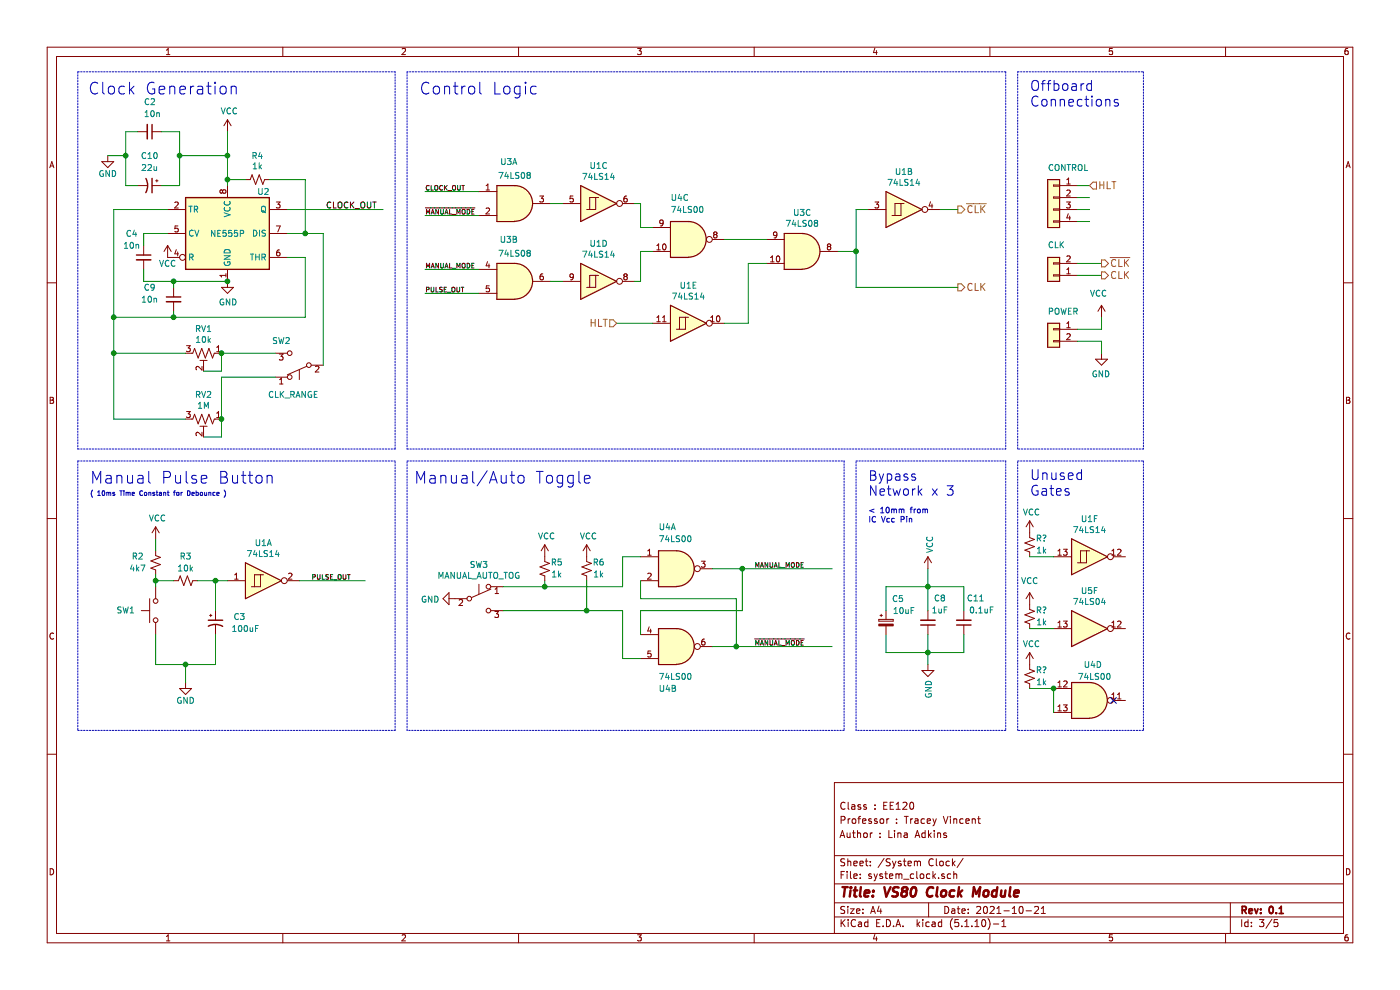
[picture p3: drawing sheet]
EESchema Schematic File Version 4
EELAYER 30 0
EELAYER END
$Descr A4 11693 8268
encoding utf-8
Sheet 3 5
Title "VS80 Clock Module"
Date "2021-10-21"
Rev "0.1"
Comp ""
Comment1 "Author : Lina Adkins"
Comment2 "Professor : Tracey Vincent"
Comment3 "Class : EE120"
Comment4 ""
$EndDescr
$Comp
L power:VCC #PWR?
U 1 1
P 1900 1100
AR Path="/617249B5" Ref="#PWR?"  Part="1" 
AR Path="/616DC266/617249B5" Ref="#PWR016"  Part="1" 
F 0 "#PWR016" H 1900 950 50  0001 C CNN
F 1 "VCC" H 1915 1273 50  0000 C CNN
F 2 "" H 1900 1100 50  0001 C CNN
F 3 "" H 1900 1100 50  0001 C CNN
	1    1900 1100
	1    0    0    -1  
$EndComp
$Comp
L Device:R_Small_US R?
U 1 1
P 2150 1500
AR Path="/617249BC" Ref="R?"  Part="1" 
AR Path="/616DC266/617249BC" Ref="R4"  Part="1" 
F 0 "R4" V 1950 1500 50  0000 C CNN
F 1 "1k" V 2036 1500 50  0000 C CNN
F 2 "" H 2150 1500 50  0001 C CNN
F 3 "~" H 2150 1500 50  0001 C CNN
	1    2150 1500
	0    1    1    0   
$EndComp
Wire Wire Line
	2050 1500 1900 1500
Wire Wire Line
	2250 1500 2550 1500
Wire Wire Line
	2550 1950 2400 1950
$Comp
L Device:R_POT_TRIM_US RV?
U 1 1
P 1700 2950
AR Path="/617249CF" Ref="RV?"  Part="1" 
AR Path="/616DC266/617249CF" Ref="RV1"  Part="1" 
F 0 "RV1" V 1495 2950 50  0000 C CNN
F 1 "10k" V 1586 2950 50  0000 C CNN
F 2 "" H 1700 2950 50  0001 C CNN
F 3 "~" H 1700 2950 50  0001 C CNN
	1    1700 2950
	0    1    1    0   
$EndComp
$Comp
L Device:R_POT_TRIM_US RV?
U 1 1
P 1700 3500
AR Path="/617249D5" Ref="RV?"  Part="1" 
AR Path="/616DC266/617249D5" Ref="RV2"  Part="1" 
F 0 "RV2" V 1495 3500 50  0000 C CNN
F 1 "1M" V 1586 3500 50  0000 C CNN
F 2 "" H 1700 3500 50  0001 C CNN
F 3 "~" H 1700 3500 50  0001 C CNN
	1    1700 3500
	0    1    1    0   
$EndComp
Wire Wire Line
	1850 2950 1850 3100
Wire Wire Line
	1850 3100 1700 3100
Wire Wire Line
	1850 3500 1850 3650
$Comp
L 74xx:74LS00 U?
U 2 1
P 5650 5400
AR Path="/617249E2" Ref="U?"  Part="2" 
AR Path="/616DC266/617249E2" Ref="U4"  Part="2" 
F 0 "U4" H 5500 5050 50  0000 L CNN
F 1 "74LS00" H 5500 5150 50  0000 L CNN
F 2 "" H 5650 5400 50  0001 C CNN
F 3 "http://www.ti.com/lit/gpn/sn74ls00" H 5650 5400 50  0001 C CNN
	2    5650 5400
	1    0    0    -1  
$EndComp
$Comp
L 74xx:74LS00 U?
U 1 1
P 5650 4750
AR Path="/617249E8" Ref="U?"  Part="1" 
AR Path="/616DC266/617249E8" Ref="U4"  Part="1" 
F 0 "U4" H 5500 5100 50  0000 L CNN
F 1 "74LS00" H 5500 5000 50  0000 L CNN
F 2 "" H 5650 4750 50  0001 C CNN
F 3 "http://www.ti.com/lit/gpn/sn74ls00" H 5650 4750 50  0001 C CNN
	1    5650 4750
	1    0    0    -1  
$EndComp
Wire Wire Line
	5950 4750 6200 4750
Wire Wire Line
	5350 5100 5350 5300
Wire Wire Line
	5350 4850 5350 5000
Wire Wire Line
	2300 2950 1850 2950
Connection ~ 1850 2950
Wire Wire Line
	2300 3150 1850 3150
Wire Wire Line
	1850 3150 1850 3500
Connection ~ 1850 3500
$Comp
L Switch:SW_Push_SPDT SW?
U 1 1
P 4000 5000
AR Path="/61724A2A" Ref="SW?"  Part="1" 
AR Path="/616DC266/61724A2A" Ref="SW3"  Part="1" 
F 0 "SW3" H 4000 5285 50  0000 C CNN
F 1 "MANUAL_AUTO_TOG" H 4000 5194 50  0000 C CNN
F 2 "" H 4000 5000 50  0001 C CNN
F 3 "~" H 4000 5000 50  0001 C CNN
	1    4000 5000
	1    0    0    -1  
$EndComp
$Comp
L Device:R_Small_US R?
U 1 1
P 4550 4750
AR Path="/61724A30" Ref="R?"  Part="1" 
AR Path="/616DC266/61724A30" Ref="R5"  Part="1" 
F 0 "R5" H 4450 4700 50  0000 C CNN
F 1 "1k" H 4450 4800 50  0000 C CNN
F 2 "" H 4550 4750 50  0001 C CNN
F 3 "~" H 4550 4750 50  0001 C CNN
	1    4550 4750
	-1   0    0    1   
$EndComp
$Comp
L Device:R_Small_US R?
U 1 1
P 4900 4750
AR Path="/61724A36" Ref="R?"  Part="1" 
AR Path="/616DC266/61724A36" Ref="R6"  Part="1" 
F 0 "R6" H 4800 4700 50  0000 C CNN
F 1 "1k" H 4800 4800 50  0000 C CNN
F 2 "" H 4900 4750 50  0001 C CNN
F 3 "~" H 4900 4750 50  0001 C CNN
	1    4900 4750
	-1   0    0    1   
$EndComp
$Comp
L power:VCC #PWR?
U 1 1
P 4550 4650
AR Path="/61724A3C" Ref="#PWR?"  Part="1" 
AR Path="/616DC266/61724A3C" Ref="#PWR020"  Part="1" 
F 0 "#PWR020" H 4550 4500 50  0001 C CNN
F 1 "VCC" H 4565 4823 50  0000 C CNN
F 2 "" H 4550 4650 50  0001 C CNN
F 3 "" H 4550 4650 50  0001 C CNN
	1    4550 4650
	1    0    0    -1  
$EndComp
$Comp
L power:VCC #PWR?
U 1 1
P 4900 4650
AR Path="/61724A42" Ref="#PWR?"  Part="1" 
AR Path="/616DC266/61724A42" Ref="#PWR022"  Part="1" 
F 0 "#PWR022" H 4900 4500 50  0001 C CNN
F 1 "VCC" H 4915 4823 50  0000 C CNN
F 2 "" H 4900 4650 50  0001 C CNN
F 3 "" H 4900 4650 50  0001 C CNN
	1    4900 4650
	1    0    0    -1  
$EndComp
Wire Wire Line
	4200 4900 4550 4900
Wire Wire Line
	4550 4900 4550 4850
Wire Wire Line
	4900 4850 4900 5100
Wire Wire Line
	4900 5100 4200 5100
Wire Wire Line
	4900 5100 5200 5100
Wire Wire Line
	5200 5100 5200 5500
Connection ~ 4900 5100
Wire Wire Line
	4550 4900 5200 4900
Connection ~ 4550 4900
Wire Wire Line
	5200 4900 5200 4650
$Comp
L power:GND #PWR?
U 1 1
P 3800 5000
AR Path="/61724A52" Ref="#PWR?"  Part="1" 
AR Path="/616DC266/61724A52" Ref="#PWR018"  Part="1" 
F 0 "#PWR018" H 3800 4750 50  0001 C CNN
F 1 "GND" V 3805 4872 50  0000 R CNN
F 2 "" H 3800 5000 50  0001 C CNN
F 3 "" H 3800 5000 50  0001 C CNN
	1    3800 5000
	0    1    1    0   
$EndComp
Text Label 3150 1750 2    50   ~ 0
CLOCK_OUT
Wire Wire Line
	5950 5400 6150 5400
Text Notes 2300 4050 2    98   ~ 0
Manual Pulse Button
Text Notes 2000 800  2    98   ~ 0
Clock Generation
Text Notes 4950 4050 2    98   ~ 0
Manual/Auto Toggle
$Comp
L 74xx:74LS00 U?
U 3 1
P 5750 2000
AR Path="/61744F9E" Ref="U?"  Part="3" 
AR Path="/616DC266/61744F9E" Ref="U4"  Part="3" 
F 0 "U4" H 5600 2350 50  0000 L CNN
F 1 "74LS00" H 5600 2250 50  0000 L CNN
F 2 "" H 5750 2000 50  0001 C CNN
F 3 "http://www.ti.com/lit/gpn/sn74ls00" H 5750 2000 50  0001 C CNN
	3    5750 2000
	1    0    0    -1  
$EndComp
$Comp
L 74xx:74LS00 U?
U 4 1
P 9100 5850
AR Path="/61744FA4" Ref="U?"  Part="4" 
AR Path="/616DC266/61744FA4" Ref="U4"  Part="4" 
F 0 "U4" H 9050 6150 50  0000 L CNN
F 1 "74LS00" H 9000 6050 50  0000 L CNN
F 2 "" H 9100 5850 50  0001 C CNN
F 3 "http://www.ti.com/lit/gpn/sn74ls00" H 9100 5850 50  0001 C CNN
	4    9100 5850
	1    0    0    -1  
$EndComp
NoConn ~ 9300 5850
$Comp
L 74xx:74LS14 U1
U 1 1
P 2200 4850
F 0 "U1" H 2200 5167 50  0000 C CNN
F 1 "74LS14" H 2200 5076 50  0000 C CNN
F 2 "" H 2200 4850 50  0001 C CNN
F 3 "http://www.ti.com/lit/gpn/sn74LS14" H 2200 4850 50  0001 C CNN
	1    2200 4850
	1    0    0    -1  
$EndComp
$Comp
L 74xx:74LS14 U1
U 2 1
P 7550 1750
F 0 "U1" H 7550 2067 50  0000 C CNN
F 1 "74LS14" H 7550 1976 50  0000 C CNN
F 2 "" H 7550 1750 50  0001 C CNN
F 3 "http://www.ti.com/lit/gpn/sn74LS14" H 7550 1750 50  0001 C CNN
	2    7550 1750
	1    0    0    -1  
$EndComp
$Comp
L 74xx:74LS14 U1
U 3 1
P 5000 1700
F 0 "U1" H 5000 2017 50  0000 C CNN
F 1 "74LS14" H 5000 1926 50  0000 C CNN
F 2 "" H 5000 1700 50  0001 C CNN
F 3 "http://www.ti.com/lit/gpn/sn74LS14" H 5000 1700 50  0001 C CNN
	3    5000 1700
	1    0    0    -1  
$EndComp
$Comp
L 74xx:74LS14 U1
U 4 1
P 5000 2350
F 0 "U1" H 5000 2667 50  0000 C CNN
F 1 "74LS14" H 5000 2576 50  0000 C CNN
F 2 "" H 5000 2350 50  0001 C CNN
F 3 "http://www.ti.com/lit/gpn/sn74LS14" H 5000 2350 50  0001 C CNN
	4    5000 2350
	1    0    0    -1  
$EndComp
$Comp
L 74xx:74LS14 U1
U 5 1
P 5750 2700
F 0 "U1" H 5750 3017 50  0000 C CNN
F 1 "74LS14" H 5750 2926 50  0000 C CNN
F 2 "" H 5750 2700 50  0001 C CNN
F 3 "http://www.ti.com/lit/gpn/sn74LS14" H 5750 2700 50  0001 C CNN
	5    5750 2700
	1    0    0    -1  
$EndComp
$Comp
L 74xx:74LS14 U1
U 6 1
P 9100 4650
F 0 "U1" H 9100 4967 50  0000 C CNN
F 1 "74LS14" H 9100 4876 50  0000 C CNN
F 2 "" H 9100 4650 50  0001 C CNN
F 3 "http://www.ti.com/lit/gpn/sn74LS14" H 9100 4650 50  0001 C CNN
	6    9100 4650
	1    0    0    -1  
$EndComp
$Comp
L Switch:SW_Push SW?
U 1 1
P 1300 5100
AR Path="/617770A3" Ref="SW?"  Part="1" 
AR Path="/616DC266/617770A3" Ref="SW1"  Part="1" 
F 0 "SW1" V 1300 5350 50  0000 C CNN
F 1 "Clock Pulse" H 1300 5294 50  0001 C CNN
F 2 "" H 1300 5300 50  0001 C CNN
F 3 "~" H 1300 5300 50  0001 C CNN
	1    1300 5100
	0    -1   -1   0   
$EndComp
$Comp
L Device:R_Small_US R?
U 1 1
P 1300 4700
AR Path="/61777C3F" Ref="R?"  Part="1" 
AR Path="/616DC266/61777C3F" Ref="R2"  Part="1" 
F 0 "R2" H 1450 4650 50  0000 C CNN
F 1 "4k7" H 1450 4750 50  0000 C CNN
F 2 "" H 1300 4700 50  0001 C CNN
F 3 "~" H 1300 4700 50  0001 C CNN
	1    1300 4700
	-1   0    0    1   
$EndComp
$Comp
L power:VCC #PWR?
U 1 1
P 1300 4500
AR Path="/61778624" Ref="#PWR?"  Part="1" 
AR Path="/616DC266/61778624" Ref="#PWR08"  Part="1" 
F 0 "#PWR08" H 1300 4350 50  0001 C CNN
F 1 "VCC" H 1315 4673 50  0000 C CNN
F 2 "" H 1300 4500 50  0001 C CNN
F 3 "" H 1300 4500 50  0001 C CNN
	1    1300 4500
	1    0    0    -1  
$EndComp
Wire Wire Line
	1300 4500 1300 4600
Wire Wire Line
	1300 4800 1300 4850
$Comp
L Device:R_Small_US R?
U 1 1
P 1550 4850
AR Path="/61780404" Ref="R?"  Part="1" 
AR Path="/616DC266/61780404" Ref="R3"  Part="1" 
F 0 "R3" V 1750 4850 50  0000 C CNN
F 1 "10k" V 1650 4850 50  0000 C CNN
F 2 "" H 1550 4850 50  0001 C CNN
F 3 "~" H 1550 4850 50  0001 C CNN
	1    1550 4850
	0    -1   -1   0   
$EndComp
Wire Wire Line
	1300 4850 1450 4850
Connection ~ 1300 4850
Wire Wire Line
	1300 4850 1300 4900
Wire Wire Line
	1650 4850 1800 4850
Wire Wire Line
	1300 5300 1300 5550
$Comp
L power:GND #PWR?
U 1 1
P 1550 5700
AR Path="/61790971" Ref="#PWR?"  Part="1" 
AR Path="/616DC266/61790971" Ref="#PWR010"  Part="1" 
F 0 "#PWR010" H 1550 5450 50  0001 C CNN
F 1 "GND" H 1550 5550 50  0000 C CNN
F 2 "" H 1550 5700 50  0001 C CNN
F 3 "" H 1550 5700 50  0001 C CNN
	1    1550 5700
	1    0    0    -1  
$EndComp
Wire Wire Line
	1800 5550 1800 5300
Connection ~ 1800 4850
Wire Wire Line
	1800 4850 1900 4850
$Comp
L Device:CP1_Small C?
U 1 1
P 1800 5200
AR Path="/61795B58" Ref="C?"  Part="1" 
AR Path="/616DC266/61795B58" Ref="C3"  Part="1" 
F 0 "C3" H 2000 5250 50  0000 C CNN
F 1 "100uF" H 2050 5150 50  0000 C CNN
F 2 "" H 1800 5200 50  0001 C CNN
F 3 "~" H 1800 5200 50  0001 C CNN
	1    1800 5200
	1    0    0    -1  
$EndComp
Wire Wire Line
	1800 5100 1800 4850
Text Label 2600 4850 0    39   ~ 0
PULSE_OUT
Wire Wire Line
	2500 4850 3050 4850
Wire Wire Line
	1550 5700 1550 5550
Wire Wire Line
	1300 5550 1550 5550
Connection ~ 1550 5550
Wire Wire Line
	1550 5550 1800 5550
Text Notes 750  4150 0    39   ~ 0
( 10ms Time Constant for Debounce )
Wire Notes Line
	650  3850 650  6100
Wire Wire Line
	2400 2150 2550 2150
Text Label 3550 1600 0    39   ~ 0
CLOCK_OUT
$Comp
L power:GND #PWR015
U 1 1
P 1900 2350
F 0 "#PWR015" H 1900 2100 50  0001 C CNN
F 1 "GND" H 1905 2177 50  0000 C CNN
F 2 "" H 1900 2350 50  0001 C CNN
F 3 "" H 1900 2350 50  0001 C CNN
	1    1900 2350
	1    0    0    -1  
$EndComp
$Comp
L power:VCC #PWR?
U 1 1
P 1400 2150
AR Path="/618108EA" Ref="#PWR?"  Part="1" 
AR Path="/616DC266/618108EA" Ref="#PWR011"  Part="1" 
F 0 "#PWR011" H 1400 2000 50  0001 C CNN
F 1 "VCC" H 1400 2100 50  0000 C CNN
F 2 "" H 1400 2150 50  0001 C CNN
F 3 "" H 1400 2150 50  0001 C CNN
	1    1400 2150
	1    0    0    -1  
$EndComp
Wire Wire Line
	1400 1950 1200 1950
Wire Wire Line
	1200 1950 1200 2050
$Comp
L Device:C_Small C?
U 1 1
P 1200 2150
AR Path="/617DD9E7" Ref="C?"  Part="1" 
AR Path="/616DC266/617DD9E7" Ref="C4"  Part="1" 
F 0 "C4" H 1100 2350 50  0000 C CNN
F 1 "10n" H 1100 2250 50  0000 C CNN
F 2 "" H 1200 2150 50  0001 C CNN
F 3 "~" H 1200 2150 50  0001 C CNN
	1    1200 2150
	1    0    0    -1  
$EndComp
Wire Wire Line
	1200 2250 1200 2350
Connection ~ 1900 1500
Wire Wire Line
	1900 1500 1900 1550
Wire Wire Line
	2550 1500 2550 1950
Wire Wire Line
	950  1750 1400 1750
$Comp
L Device:C_Small C?
U 1 1
P 1450 2500
AR Path="/6183C0A8" Ref="C?"  Part="1" 
AR Path="/616DC266/6183C0A8" Ref="C9"  Part="1" 
F 0 "C9" H 1250 2600 50  0000 C CNN
F 1 "10n" H 1250 2500 50  0000 C CNN
F 2 "" H 1450 2500 50  0001 C CNN
F 3 "~" H 1450 2500 50  0001 C CNN
	1    1450 2500
	1    0    0    -1  
$EndComp
Wire Wire Line
	2550 2150 2550 2650
Wire Wire Line
	1200 2350 1450 2350
Wire Wire Line
	950  2650 1450 2650
Wire Wire Line
	1450 2350 1450 2400
Connection ~ 1450 2350
Wire Wire Line
	1450 2350 1900 2350
Wire Wire Line
	1450 2600 1450 2650
Connection ~ 1450 2650
Wire Wire Line
	1450 2650 2550 2650
Wire Wire Line
	950  1750 950  2650
Wire Wire Line
	2550 1950 2700 1950
Wire Wire Line
	2700 1950 2700 3050
Connection ~ 2550 1950
$Comp
L Switch:SW_Push_SPDT SW?
U 1 1
P 2500 3050
AR Path="/61863573" Ref="SW?"  Part="1" 
AR Path="/616DC266/61863573" Ref="SW2"  Part="1" 
F 0 "SW2" H 2650 2850 50  0000 C CNN
F 1 "CLK_RANGE" H 2550 3300 50  0000 C CNN
F 2 "" H 2500 3050 50  0001 C CNN
F 3 "~" H 2500 3050 50  0001 C CNN
	1    2500 3050
	-1   0    0    1   
$EndComp
Wire Wire Line
	950  3500 950  2950
Wire Wire Line
	950  3500 1550 3500
Connection ~ 950  2650
Wire Wire Line
	950  2950 1550 2950
Connection ~ 950  2950
Wire Wire Line
	950  2950 950  2650
Wire Wire Line
	6150 5400 6150 5000
Wire Wire Line
	5350 5000 6150 5000
Wire Wire Line
	6200 4750 6200 5100
Wire Wire Line
	6200 5100 5350 5100
Connection ~ 6200 4750
Text Label 6300 4750 0    39   ~ 0
MANUAL_MODE
Wire Wire Line
	6200 4750 6950 4750
Wire Wire Line
	6150 5400 6950 5400
Connection ~ 6150 5400
Text Label 6300 5400 0    39   ~ 0
~MANUAL_MODE~
Text Label 3550 2250 0    39   ~ 0
MANUAL_MODE
Wire Wire Line
	4000 2250 3550 2250
Text Label 3550 2450 0    39   ~ 0
PULSE_OUT
Wire Notes Line
	3300 6100 3300 3850
$Comp
L 74xx:74LS08 U?
U 2 1
P 4300 2350
AR Path="/61724A9B" Ref="U?"  Part="3" 
AR Path="/616DC266/61724A9B" Ref="U3"  Part="2" 
F 0 "U3" H 4250 2700 50  0000 C CNN
F 1 "74LS08" H 4300 2584 50  0000 C CNN
F 2 "" H 4300 2350 50  0001 C CNN
F 3 "http://www.ti.com/lit/gpn/sn74LS08" H 4300 2350 50  0001 C CNN
	2    4300 2350
	1    0    0    -1  
$EndComp
Wire Wire Line
	4000 1600 3550 1600
Wire Wire Line
	4000 1800 3550 1800
Text Label 3550 1800 0    39   ~ 0
~MANUAL_MODE~
Wire Wire Line
	4000 2450 3550 2450
Wire Wire Line
	5150 2700 5450 2700
Wire Wire Line
	4600 2350 4700 2350
Wire Wire Line
	4600 1700 4700 1700
Wire Wire Line
	5300 1700 5350 1700
Wire Wire Line
	5350 1700 5350 1900
Wire Wire Line
	5350 1900 5450 1900
Wire Wire Line
	5300 2350 5350 2350
Wire Wire Line
	5350 2350 5350 2100
Wire Wire Line
	5350 2100 5450 2100
Wire Wire Line
	6050 2000 6400 2000
Wire Wire Line
	6050 2700 6250 2700
Wire Wire Line
	6250 2700 6250 2200
Wire Wire Line
	6250 2200 6400 2200
Text Notes 4500 800  2    98   ~ 0
Control Logic
Text HLabel 5150 2700 0    59   Input ~ 0
HLT
Wire Wire Line
	5200 4650 5350 4650
Wire Wire Line
	5200 5500 5350 5500
Wire Wire Line
	1850 3650 1700 3650
Wire Wire Line
	7000 2100 7150 2100
Wire Wire Line
	7150 2100 7150 1750
Wire Wire Line
	7150 2100 7150 2400
Connection ~ 7150 2100
Wire Wire Line
	7850 1750 8000 1750
Wire Wire Line
	7150 1750 7250 1750
Wire Wire Line
	7150 2400 8000 2400
Wire Notes Line
	7050 3850 7050 6100
Wire Notes Line
	7050 6100 3400 6100
Wire Notes Line
	3400 6100 3400 3850
Wire Notes Line
	3400 3850 7050 3850
Wire Notes Line
	650  600  650  3750
Wire Notes Line
	650  3750 3300 3750
Wire Notes Line
	3300 3750 3300 600 
Wire Notes Line
	650  600  3300 600 
Wire Wire Line
	2400 1750 3200 1750
Wire Notes Line
	650  3850 3300 3850
Wire Notes Line
	650  6100 3300 6100
Wire Notes Line
	7150 3850 8400 3850
Wire Notes Line
	8400 3850 8400 6100
Wire Notes Line
	8400 6100 7150 6100
Text Notes 7250 4150 0    79   ~ 0
Bypass \nNetwork x 3
Wire Notes Line
	7150 6100 7150 3850
$Comp
L Device:C_Small C?
U 1 1
P 8050 5200
AR Path="/616D0223/61C47B2E" Ref="C?"  Part="1" 
AR Path="/616DC266/61C47B2E" Ref="C11"  Part="1" 
F 0 "C11" H 7950 5000 50  0000 C CNN
F 1 "0.1uF" H 7900 5100 50  0000 C CNN
F 2 "" H 8050 5200 50  0001 C CNN
F 3 "~" H 8050 5200 50  0001 C CNN
	1    8050 5200
	-1   0    0    1   
$EndComp
$Comp
L power:VCC #PWR?
U 1 1
P 7750 4750
AR Path="/616D0223/61C47B28" Ref="#PWR?"  Part="1" 
AR Path="/616DC266/61C47B28" Ref="#PWR017"  Part="1" 
F 0 "#PWR017" H 7750 4600 50  0001 C CNN
F 1 "VCC" V 7765 4877 50  0000 L CNN
F 2 "" H 7750 4750 50  0001 C CNN
F 3 "" H 7750 4750 50  0001 C CNN
	1    7750 4750
	1    0    0    -1  
$EndComp
$Comp
L power:GND #PWR?
U 1 1
P 7750 5550
AR Path="/616D0223/61C47B22" Ref="#PWR?"  Part="1" 
AR Path="/616DC266/61C47B22" Ref="#PWR019"  Part="1" 
F 0 "#PWR019" H 7750 5300 50  0001 C CNN
F 1 "GND" V 7755 5422 50  0000 R CNN
F 2 "" H 7750 5550 50  0001 C CNN
F 3 "" H 7750 5550 50  0001 C CNN
	1    7750 5550
	1    0    0    -1  
$EndComp
Text Notes 7250 4450 0    47   ~ 0
< 10mm from\nIC Vcc Pin\n\n
$Comp
L Device:CP_Small C?
U 1 1
P 7400 5200
AR Path="/616D0223/61C47B1B" Ref="C?"  Part="1" 
AR Path="/616DC266/61C47B1B" Ref="C5"  Part="1" 
F 0 "C5" H 7500 5400 50  0000 C CNN
F 1 "10uF" H 7550 5300 50  0000 C CNN
F 2 "" H 7400 5200 50  0001 C CNN
F 3 "~" H 7400 5200 50  0001 C CNN
	1    7400 5200
	1    0    0    -1  
$EndComp
$Comp
L Device:C_Small C?
U 1 1
P 7750 5200
AR Path="/616D0223/61C47B15" Ref="C?"  Part="1" 
AR Path="/616DC266/61C47B15" Ref="C8"  Part="1" 
F 0 "C8" H 7650 5000 50  0000 C CNN
F 1 "1uF" H 7650 5100 50  0000 C CNN
F 2 "" H 7750 5200 50  0001 C CNN
F 3 "~" H 7750 5200 50  0001 C CNN
	1    7750 5200
	-1   0    0    1   
$EndComp
Wire Wire Line
	7750 4750 7750 4900
Wire Wire Line
	7750 4900 7400 4900
Wire Wire Line
	7400 4900 7400 5100
Connection ~ 7750 4900
Wire Wire Line
	7750 4900 7750 5100
Wire Wire Line
	7750 4900 8050 4900
Wire Wire Line
	8050 4900 8050 5100
Wire Wire Line
	7400 5300 7400 5450
Wire Wire Line
	7400 5450 7750 5450
Wire Wire Line
	7750 5450 7750 5550
Wire Wire Line
	8050 5300 8050 5450
Wire Wire Line
	8050 5450 7750 5450
Connection ~ 7750 5450
Wire Wire Line
	7750 5300 7750 5450
$Comp
L 74xx:74LS08 U?
U 1 1
P 4300 1700
AR Path="/61724A93" Ref="U?"  Part="2" 
AR Path="/616DC266/61724A93" Ref="U3"  Part="1" 
F 0 "U3" H 4250 2050 50  0000 C CNN
F 1 "74LS08" H 4300 1934 50  0000 C CNN
F 2 "" H 4300 1700 50  0001 C CNN
F 3 "http://www.ti.com/lit/gpn/sn74LS08" H 4300 1700 50  0001 C CNN
	1    4300 1700
	1    0    0    -1  
$EndComp
$Comp
L 74xx:74LS08 U?
U 3 1
P 6700 2100
AR Path="/61744F74" Ref="U?"  Part="4" 
AR Path="/616DC266/61744F74" Ref="U3"  Part="3" 
F 0 "U3" H 6700 2425 50  0000 C CNN
F 1 "74LS08" H 6700 2334 50  0000 C CNN
F 2 "" H 6700 2100 50  0001 C CNN
F 3 "http://www.ti.com/lit/gpn/sn74LS08" H 6700 2100 50  0001 C CNN
	3    6700 2100
	1    0    0    -1  
$EndComp
Text HLabel 8000 2400 2    59   Output ~ 0
CLK
Text HLabel 8000 1750 2    59   Output ~ 0
~CLK~
Wire Notes Line
	3400 3750 8400 3750
Wire Notes Line
	8400 600  3400 600 
Wire Notes Line
	3400 600  3400 3750
Wire Notes Line
	8400 600  8400 3750
Wire Wire Line
	1900 1100 1900 1300
Connection ~ 1900 2350
Wire Wire Line
	1500 1550 1350 1550
Wire Wire Line
	1350 1100 1500 1100
Wire Wire Line
	1150 1100 1050 1100
Wire Wire Line
	900  1300 1050 1300
$Comp
L power:GND #PWR?
U 1 1
P 900 1300
AR Path="/6189A134" Ref="#PWR?"  Part="1" 
AR Path="/616DC266/6189A134" Ref="#PWR07"  Part="1" 
F 0 "#PWR07" H 900 1050 50  0001 C CNN
F 1 "GND" H 900 1150 50  0000 C CNN
F 2 "" H 900 1300 50  0001 C CNN
F 3 "" H 900 1300 50  0001 C CNN
	1    900  1300
	1    0    0    -1  
$EndComp
Wire Wire Line
	1050 1300 1050 1100
Connection ~ 1050 1300
$Comp
L Device:CP1_Small C?
U 1 1
P 1250 1550
AR Path="/6187ECCF" Ref="C?"  Part="1" 
AR Path="/616DC266/6187ECCF" Ref="C10"  Part="1" 
F 0 "C10" V 1000 1550 50  0000 C CNN
F 1 "22u" V 1100 1550 50  0000 C CNN
F 2 "" H 1250 1550 50  0001 C CNN
F 3 "~" H 1250 1550 50  0001 C CNN
	1    1250 1550
	0    1    1    0   
$EndComp
$Comp
L Device:C_Small C?
U 1 1
P 1250 1100
AR Path="/6187D180" Ref="C?"  Part="1" 
AR Path="/616DC266/6187D180" Ref="C2"  Part="1" 
F 0 "C2" V 1000 1050 50  0000 L CNN
F 1 "10n" V 1100 1050 50  0000 L CNN
F 2 "" H 1250 1100 50  0001 C CNN
F 3 "~" H 1250 1100 50  0001 C CNN
	1    1250 1100
	0    1    1    0   
$EndComp
$Comp
L Timer:NE555P U?
U 1 1
P 1900 1950
AR Path="/617249AF" Ref="U?"  Part="1" 
AR Path="/616DC266/617249AF" Ref="U2"  Part="1" 
F 0 "U2" H 2200 2300 50  0000 C CNN
F 1 "NE555P" H 1900 1950 50  0000 C CNN
F 2 "Package_DIP:DIP-8_W7.62mm" H 2550 1550 50  0001 C CNN
F 3 "http://www.ti.com/lit/ds/symlink/ne555.pdf" H 2750 1550 50  0001 C CNN
	1    1900 1950
	1    0    0    -1  
$EndComp
Wire Wire Line
	1500 1100 1500 1300
Wire Wire Line
	1500 1300 1900 1300
Connection ~ 1500 1300
Connection ~ 1900 1300
Wire Wire Line
	1900 1300 1900 1500
Wire Wire Line
	1050 1550 1150 1550
Wire Wire Line
	1050 1300 1050 1550
Wire Wire Line
	1500 1300 1500 1550
$Comp
L Connector_Generic:Conn_01x04 J?
U 1 1
P 8800 1650
AR Path="/616D0223/61CF8300" Ref="J?"  Part="1" 
AR Path="/616DC266/61CF8300" Ref="J?"  Part="1" 
F 0 "J?" V 9000 1800 50  0001 R CNN
F 1 "CONTROL" H 8850 1900 50  0000 R CNN
F 2 "" H 8800 1650 50  0001 C CNN
F 3 "~" H 8800 1650 50  0001 C CNN
	1    8800 1650
	-1   0    0    -1  
$EndComp
Wire Wire Line
	9100 1550 9000 1550
Wire Wire Line
	9000 1650 9100 1650
Wire Wire Line
	9100 1750 9000 1750
Wire Wire Line
	9100 1850 9000 1850
Wire Wire Line
	9200 2300 9000 2300
Wire Wire Line
	9200 2200 9000 2200
$Comp
L Connector_Generic:Conn_01x02 J?
U 1 1
P 8800 2300
AR Path="/616D0223/61CF8312" Ref="J?"  Part="1" 
AR Path="/616DC266/61CF8312" Ref="J?"  Part="1" 
F 0 "J?" V 9000 2350 50  0001 R CNN
F 1 "CLK" H 8850 2050 50  0000 R CNN
F 2 "" H 8800 2300 50  0001 C CNN
F 3 "~" H 8800 2300 50  0001 C CNN
	1    8800 2300
	-1   0    0    1   
$EndComp
Wire Wire Line
	9200 2750 9000 2750
Wire Wire Line
	9200 2850 9000 2850
$Comp
L Connector_Generic:Conn_01x02 J?
U 1 1
P 8800 2750
AR Path="/616D0223/61CF831C" Ref="J?"  Part="1" 
AR Path="/616DC266/61CF831C" Ref="J?"  Part="1" 
F 0 "J?" V 9000 2800 50  0001 R CNN
F 1 "POWER" H 8850 2900 50  0000 R CNN
F 2 "" H 8800 2750 50  0001 C CNN
F 3 "~" H 8800 2750 50  0001 C CNN
	1    8800 2750
	-1   0    0    -1  
$EndComp
Wire Wire Line
	9200 2850 9200 2950
$Comp
L power:GND #PWR?
U 1 1
P 9200 2950
AR Path="/616D0223/61CF8323" Ref="#PWR?"  Part="1" 
AR Path="/616DC266/61CF8323" Ref="#PWR?"  Part="1" 
F 0 "#PWR?" H 9200 2700 50  0001 C CNN
F 1 "GND" H 9205 2777 50  0000 C CNN
F 2 "" H 9200 2950 50  0001 C CNN
F 3 "" H 9200 2950 50  0001 C CNN
	1    9200 2950
	-1   0    0    -1  
$EndComp
Wire Wire Line
	9200 2750 9200 2650
$Comp
L power:VCC #PWR?
U 1 1
P 9200 2650
AR Path="/616D0223/61CF832A" Ref="#PWR?"  Part="1" 
AR Path="/616DC266/61CF832A" Ref="#PWR?"  Part="1" 
F 0 "#PWR?" H 9200 2500 50  0001 C CNN
F 1 "VCC" H 9150 2850 50  0000 L CNN
F 2 "" H 9200 2650 50  0001 C CNN
F 3 "" H 9200 2650 50  0001 C CNN
	1    9200 2650
	-1   0    0    -1  
$EndComp
Text HLabel 9200 2200 2    59   Output ~ 0
~CLK~
Text HLabel 9200 2300 2    59   Output ~ 0
CLK
Text HLabel 9100 1550 2    59   Input ~ 0
HLT
Wire Notes Line
	8500 3750 8500 600 
Wire Notes Line
	8500 600  9550 600 
Wire Notes Line
	9550 600  9550 3750
Wire Notes Line
	9550 3750 8500 3750
Wire Notes Line
	8500 3850 9550 3850
Wire Notes Line
	9550 3850 9550 6100
Wire Notes Line
	9550 6100 8500 6100
Wire Notes Line
	8500 6100 8500 3850
Text Notes 8600 900  0    83   ~ 0
Offboard\nConnections\n
Text Notes 8600 4150 0    83   ~ 0
Unused\nGates\n
$Comp
L Device:R_Small_US R?
U 1 1
P 8600 4550
AR Path="/61D5D76E" Ref="R?"  Part="1" 
AR Path="/616DC266/61D5D76E" Ref="R?"  Part="1" 
F 0 "R?" H 8500 4500 50  0000 C CNN
F 1 "1k" H 8500 4600 50  0000 C CNN
F 2 "" H 8600 4550 50  0001 C CNN
F 3 "~" H 8600 4550 50  0001 C CNN
	1    8600 4550
	-1   0    0    1   
$EndComp
$Comp
L Device:R_Small_US R?
U 1 1
P 8600 5650
AR Path="/61D60074" Ref="R?"  Part="1" 
AR Path="/616DC266/61D60074" Ref="R?"  Part="1" 
F 0 "R?" H 8500 5600 50  0000 C CNN
F 1 "1k" H 8500 5700 50  0000 C CNN
F 2 "" H 8600 5650 50  0001 C CNN
F 3 "~" H 8600 5650 50  0001 C CNN
	1    8600 5650
	-1   0    0    1   
$EndComp
Wire Wire Line
	8800 5750 8800 5950
Wire Wire Line
	8600 4650 8800 4650
$Comp
L power:VCC #PWR?
U 1 1
P 8600 5550
F 0 "#PWR?" H 8600 5400 50  0001 C CNN
F 1 "VCC" H 8615 5723 50  0000 C CNN
F 2 "" H 8600 5550 50  0001 C CNN
F 3 "" H 8600 5550 50  0001 C CNN
	1    8600 5550
	1    0    0    -1  
$EndComp
$Comp
L power:VCC #PWR?
U 1 1
P 8600 5050
F 0 "#PWR?" H 8600 4900 50  0001 C CNN
F 1 "VCC" H 8600 5250 50  0000 C CNN
F 2 "" H 8600 5050 50  0001 C CNN
F 3 "" H 8600 5050 50  0001 C CNN
	1    8600 5050
	1    0    0    -1  
$EndComp
$Comp
L power:VCC #PWR?
U 1 1
P 8600 4450
F 0 "#PWR?" H 8600 4300 50  0001 C CNN
F 1 "VCC" H 8615 4623 50  0000 C CNN
F 2 "" H 8600 4450 50  0001 C CNN
F 3 "" H 8600 4450 50  0001 C CNN
	1    8600 4450
	1    0    0    -1  
$EndComp
Wire Wire Line
	8600 5750 8800 5750
Connection ~ 8800 5750
Wire Wire Line
	8600 5250 8800 5250
$Comp
L Device:R_Small_US R?
U 1 1
P 8600 5150
AR Path="/61D5EBDD" Ref="R?"  Part="1" 
AR Path="/616DC266/61D5EBDD" Ref="R?"  Part="1" 
F 0 "R?" H 8500 5100 50  0000 C CNN
F 1 "1k" H 8500 5200 50  0000 C CNN
F 2 "" H 8600 5150 50  0001 C CNN
F 3 "~" H 8600 5150 50  0001 C CNN
	1    8600 5150
	-1   0    0    1   
$EndComp
$Comp
L 74xx:74LS04 U?
U 6 1
P 9100 5250
AR Path="/61744FB2" Ref="U?"  Part="6" 
AR Path="/616DC266/61744FB2" Ref="U5"  Part="6" 
F 0 "U5" H 9100 5567 50  0000 C CNN
F 1 "74LS04" H 9100 5476 50  0000 C CNN
F 2 "" H 9100 5250 50  0001 C CNN
F 3 "http://www.ti.com/lit/gpn/sn74LS04" H 9100 5250 50  0001 C CNN
	6    9100 5250
	1    0    0    -1  
$EndComp
$EndSCHEMATC
